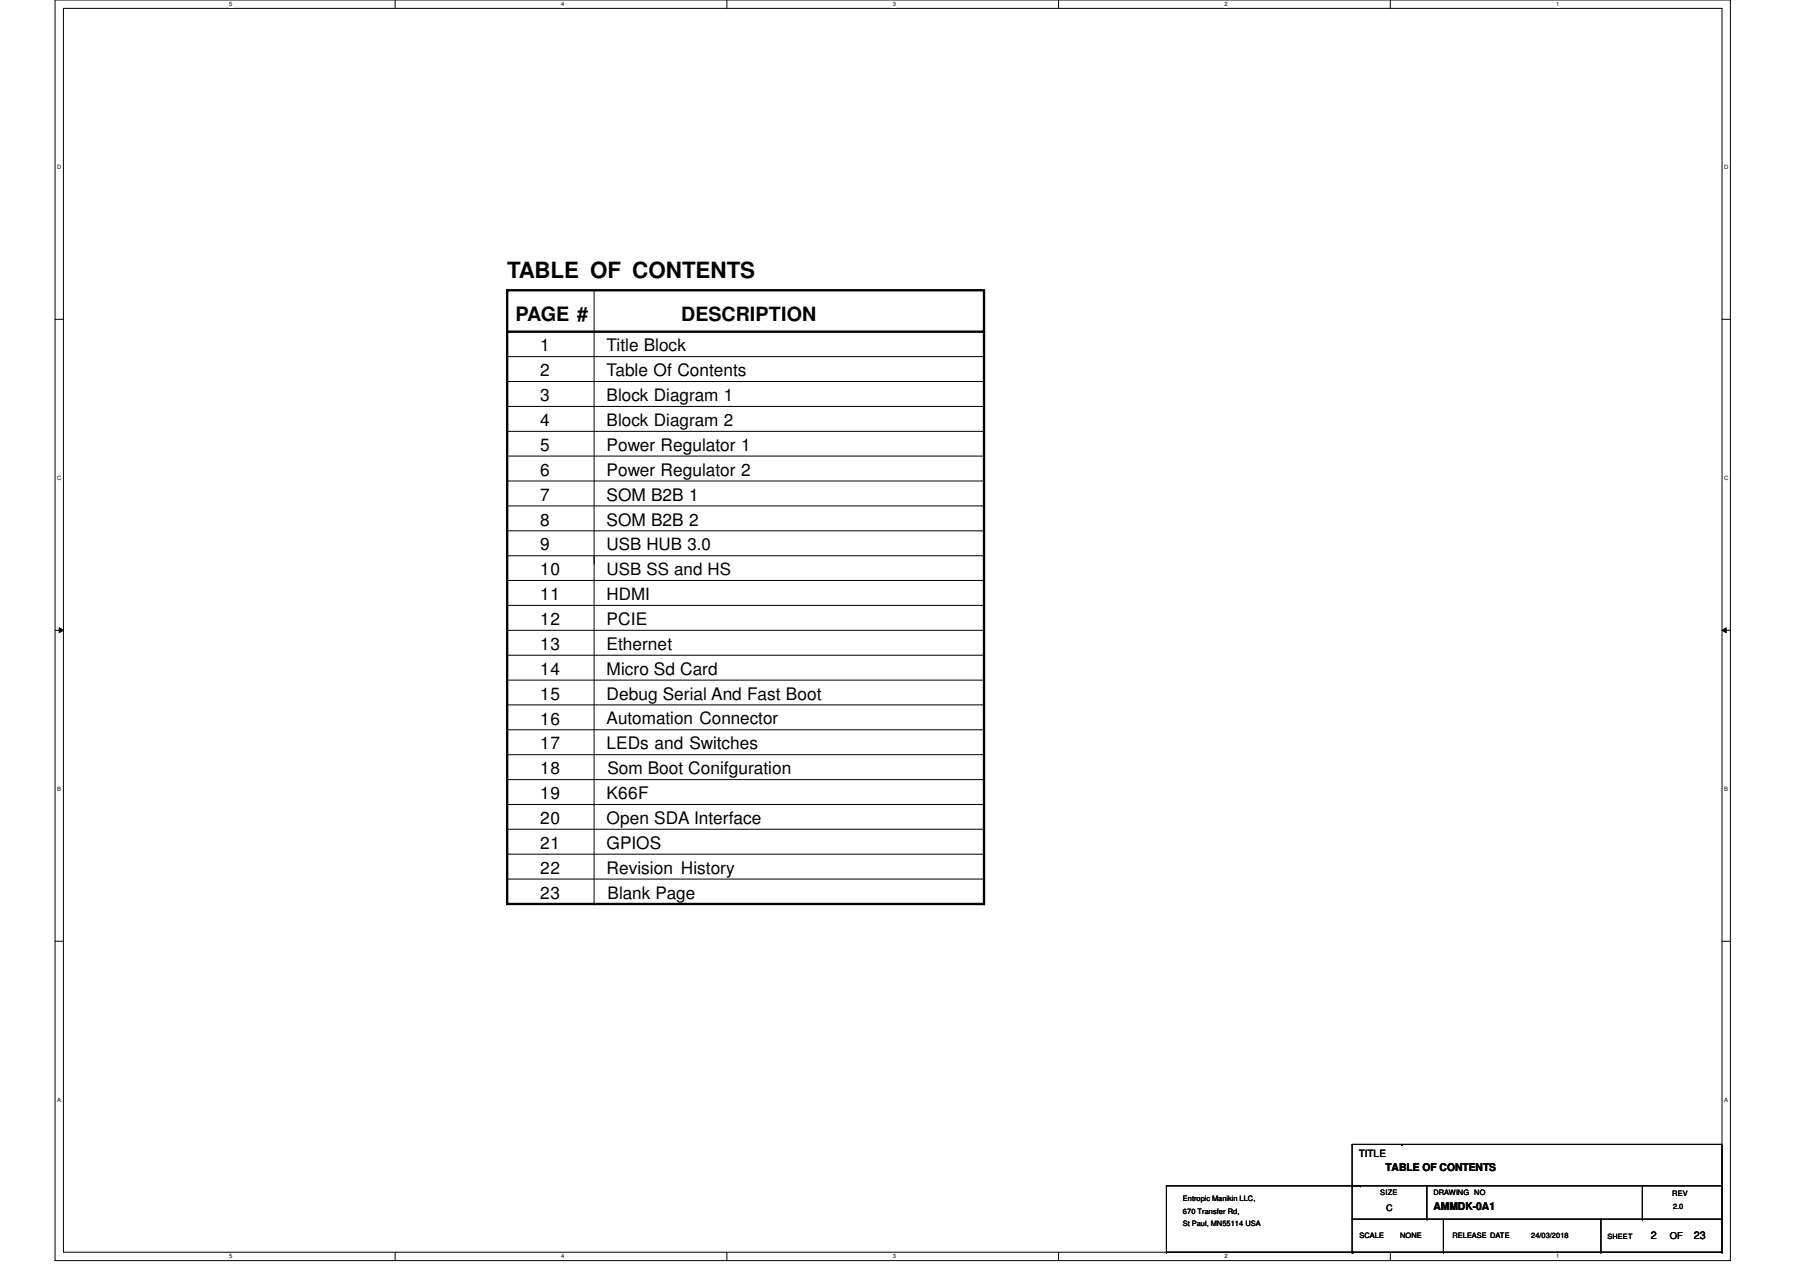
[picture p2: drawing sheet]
<svg xmlns="http://www.w3.org/2000/svg" width="420mm" height="297mm" viewBox="0 0 420 297" stroke-linecap="round" stroke-linejoin="round" font-family="sans-serif">
<path d="M12.8 0h390v293.5h-390zM14.8 1.9h386v289.6h-386z" fill="none" stroke="#000" stroke-width=".23"/>
<g fill="#fff">
<path d="M53.4 .2h.7v1.5h-.7z"/>
<path d="M53.4 291.7h.7v1.5h-.7z"/>
</g>
<path d="M92 0v1.9M92 291.5v2" fill="none" stroke="#000" stroke-width=".23"/>
<g fill="#fff">
<path d="M130.6 .2h.7v1.5h-.7z"/>
<path d="M130.6 291.7h.7v1.5h-.7z"/>
</g>
<path d="M169.2 0v1.9M169.2 291.5v2" fill="none" stroke="#000" stroke-width=".23"/>
<g fill="#fff">
<path d="M207.8 .2h.8v1.5h-.8z"/>
<path d="M207.8 291.7h.8v1.5h-.8z"/>
</g>
<path d="M246.4 0v1.9M246.4 291.5v2" fill="none" stroke="#000" stroke-width=".23"/>
<g fill="#fff">
<path d="M285 .2h.8v1.5h-.8z"/>
<path d="M285 291.7h.8v1.5h-.8z"/>
</g>
<path d="M323.6 0v1.9M323.6 291.5v2" fill="none" stroke="#000" stroke-width=".23"/>
<g fill="#fff">
<path d="M362.2 .2h.8v1.5h-.8z"/>
<path d="M362.2 291.7h.8v1.5h-.8z"/>
<path d="M13.3 38.1h1v1.6h-1z"/>
<path d="M401.4 38.1h.9v1.6h-.9z"/>
<path d="M13.3 110.5h1v1.6h-1z"/>
<path d="M401.4 110.5h.9v1.6h-.9z"/>
</g>
<path d="M12.8 74.3h2M400.8 74.3h2" fill="none" stroke="#000" stroke-width=".23"/>
<g fill="#fff">
<path d="M13.3 182.9h.9v1.5h-.9z"/>
<path d="M401.4 182.9h.8v1.5h-.8z"/>
</g>
<path d="M12.8 146.7h2M13.8 146.1l1 .6-1 .6zM400.8 146.7l1-.6v1.2zM400.8 146.7h2" fill="none" stroke="#000" stroke-width=".23"/>
<path d="M13.8 146.1l1 .6-1 .6zM400.8 146.7l1-.6v1.2z" fill="#000"/>
<g fill="#fff">
<path d="M13.3 255.3h.9v1.5h-.9z"/>
<path d="M401.4 255.3h.8v1.5h-.8z"/>
</g>
<g fill="none" stroke="#000" stroke-width=".23">
<path d="M138.3 67.6h.1M138.3 67.6v142.8M118.1 83h111M118.1 88.8h111M118.1 94.6h111M229.1 83h.1M229.1 88.8h.1M229.1 94.6h.1M118.1 100.4h111M118.1 106.2h111M118.1 112h111M118.1 117.8h111"/>
<path d="M229.1 100.4h.1M229.1 106.2h.1M229.1 112h.1M229.1 117.8h.1M118.1 123.6h111M118.1 129.4h111M118.1 135.1h111M229.1 123.6h.1M229.1 129.4h.1M229.1 135.1h.1M118.1 140.9h111M118.1 146.7h111"/>
<path d="M118.1 152.5h111M118.1 158.3h111M229.1 140.9h.1M229.1 146.7h.1M229.1 152.5h.1M229.1 158.3h.1M118.1 164.1h111M118.1 169.9h111M118.1 175.7h111M229.1 164.1h.1M229.1 169.9h.1M229.1 175.7h.1"/>
<path d="M118.1 181.5h111M118.1 187.3h111M118.1 193h111M118.1 198.8h111M229.1 181.5h.1M229.1 187.3h.1M229.1 193h.1M229.1 198.8h.1M12.8 219.1h2M118.1 204.6h111M118.1 210.4h111M138.3 210.4h.1"/>
<path d="M229.1 204.6h.1M229.1 210.4h.1M400.8 219.1h2M271.5 276.1h.1M271.5 276.1h129.3M271.5 276.1v15.4M316.7 276.1h.1M326.3 266.4h.1M332.1 276.1v7.7M382.3 276.1v7.7M400.8 276.1h.1M271.5 291.5h.1"/>
<path d="M271.5 291.5h129.3M314.7 291.5h.1M314.7 291.5v-25.1h86.1v25.1M314.7 283.8h86.1M314.9 291.5h.1M332.1 283.8h.1M336 291.5h.1M336 283.8v7.7M372.6 291.5h.1M372.6 283.8v7.7M382.3 283.8h.1M400.8 283.8h.1"/>
<path d="M400.8 291.5h.1"/>
</g>
<path d="M118.1 67.6h111v142.8h-111zM118.1 77.2h111" fill="none" stroke="#000" stroke-width=".55"/>
<circle cx="229.1" cy="77.2" r=".28" fill="#000"/>
<text font-size="5.2" x="118.1" y="64.7">TABLE OF CONTENTS</text>
<g font-size="4.6">
<text x="120" y="74.8">PAGE #</text>
<text x="158.6" y="74.7">DESCRIPTION</text>
</g>
<g font-size="4">
<text x="125.8" y="81.8">1</text>
<text x="141.2" y="81.8">Title Block</text>
<text x="125.8" y="87.6">2</text>
<text x="141.2" y="87.6">Table Of Contents</text>
<text x="125.8" y="93.4">3</text>
<text x="141.2" y="93.3">Block Diagram 1</text>
<text x="125.8" y="99.2">4</text>
<text x="141.2" y="99.1">Block Diagram 2</text>
<text x="125.8" y="104.9">5</text>
<text x="141.2" y="104.9">Power Regulator 1</text>
<text x="125.8" y="110.7">6</text>
<text x="141.2" y="110.7">Power Regulator 2</text>
<text x="125.8" y="116.5">7</text>
<text x="141.2" y="116.5">SOM B2B 1</text>
<text x="125.8" y="122.3">8</text>
<text x="141.2" y="122.3">SOM B2B 2</text>
<text x="125.8" y="128.1">9</text>
<text x="125.8" y="133.9">10</text>
<text x="125.8" y="139.7">11</text>
<text x="125.8" y="145.5">12</text>
<text x="141.2" y="145.5">PCIE</text>
<text x="125.8" y="151.3">13</text>
<text x="141.2" y="151.3">Ethernet</text>
<text x="125.8" y="157.1">14</text>
<text x="141.2" y="157.1">Micro Sd Card</text>
<text x="125.8" y="162.9">15</text>
<text x="141.2" y="162.9">Debug Serial And Fast Boot</text>
<text x="125.8" y="168.7">16</text>
<text x="141.2" y="168.6">Automation Connector</text>
<text x="125.8" y="174.5">17</text>
<text x="141.2" y="174.5">LEDs and Switches</text>
<text x="125.8" y="180.3">18</text>
<text x="141.4" y="180.3">Som Boot Conifguration</text>
<text x="125.8" y="186.1">19</text>
<text x="125.8" y="191.8">20</text>
<text x="141.2" y="186.1">K66F</text>
<text x="141.2" y="191.8">Open SDA Interface</text>
<text x="125.8" y="197.6">21</text>
<text x="141.2" y="197.6">GPIOS</text>
<text x="125.8" y="203.4">22</text>
<text x="141.2" y="203.4">Revision History</text>
<text x="125.8" y="209.2">23</text>
<text x="141.4" y="209.2">Blank Page</text>
</g>
<g font-size="3.9">
<text x="141.2" y="128.1">USB HUB 3.0</text>
<text x="141.2" y="133.9">USB SS and HS</text>
<text x="141.2" y="139.7">HDMI</text>
</g>
<g font-size="2.5">
<text x="322.5" y="272.6">TABLE OF CONTENTS</text>
<text x="333.7" y="281.7">AMMDK-0A1</text>
<text x="384.2" y="288.3">2</text>
<text x="394.3" y="288.3">23</text>
</g>
<text font-size="2.3" x="316.3" y="269.3">TITLE</text>
<text font-size="2.2" x="388.7" y="288.3">OF</text>
<text font-size="2.1" x="322.7" y="281.9">C</text>
<g font-size="1.7">
<text x="275.4" y="279.6">Entropic Manikin LLC,</text>
<text x="321.3" y="278.3">SIZE</text>
<text x="333.7" y="278.3">DRAWING NO</text>
<text x="389.2" y="278.4">REV</text>
<text x="389.5" y="281.3">2.0</text>
<text x="275.4" y="282.5">670 Transfer Rd,</text>
<text x="275.4" y="285.4">St Paul, MN55114 USA</text>
<text x="316.5" y="288.3">SCALE</text>
<text x="325.9" y="288.3">NONE</text>
<text x="338.1" y="288.3">RELEASE DATE</text>
<text x="356.4" y="288.3">24/03/2018</text>
<text x="374.2" y="288.4">SHEET</text>
</g>
<g font-size="1.4">
<text x="53.4" y="1.4">5</text>
<text x="130.6" y="1.4">4</text>
<text x="207.8" y="1.4">3</text>
<text x="285" y="1.4">2</text>
<text x="362.2" y="1.4">1</text>
<text x="13.3" y="39.4">D</text>
<text x="401.4" y="39.4">D</text>
<text x="13.3" y="111.8">C</text>
<text x="401.4" y="111.8">C</text>
<text x="13.3" y="184.1">B</text>
<text x="401.4" y="184.1">B</text>
<text x="13.3" y="256.5">A</text>
<text x="401.4" y="256.5">A</text>
<text x="53.4" y="292.9">5</text>
<text x="130.6" y="292.9">4</text>
<text x="207.8" y="292.9">3</text>
<text x="285" y="292.9">2</text>
<text x="362.2" y="292.9">1</text>
</g>
</svg>
